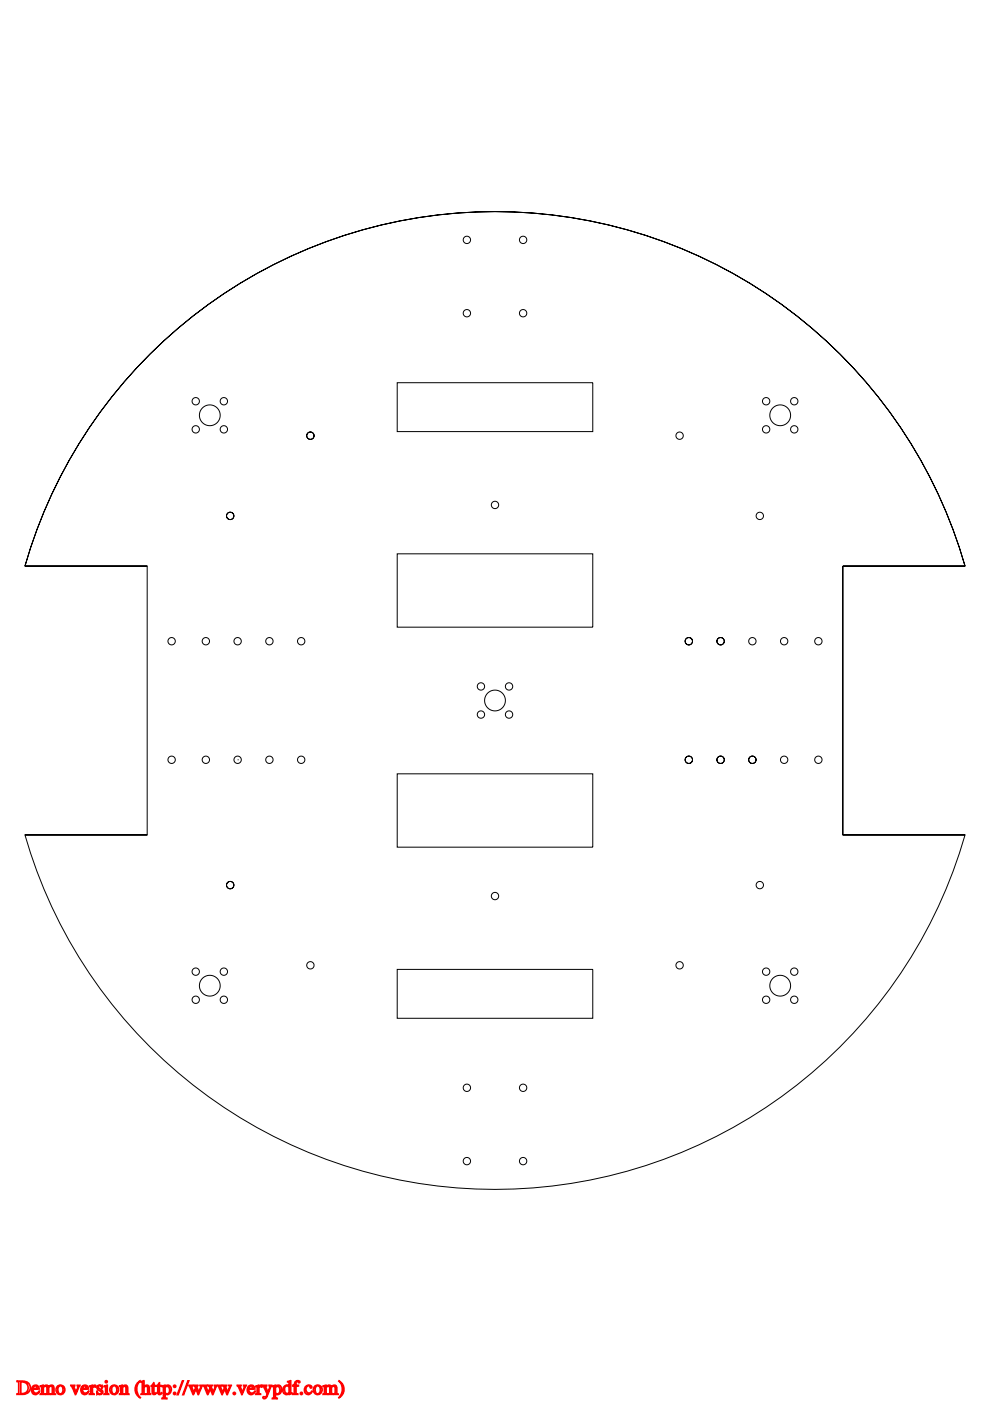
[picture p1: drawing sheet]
<svg xmlns="http://www.w3.org/2000/svg" width="210mm" height="297mm" viewBox="0 0 210 297" stroke-linecap="round" stroke-linejoin="round" font-family="sans-serif">
<g fill="none" stroke="#000" stroke-width=".21">
<path d="M31.8 75.1a103.7 103.7 0 0 1 172.8 44.9h-25.9v57h25.9a103.7 103.7 0 0 1-99.6 75.2 103.7 103.7 0 0 1-99.7-75.2h25.9v-57h-25.9a103.6 103.6 0 0 1 26.5-44.9zM84.2 81.1h41.5v10.4h-41.5zM84.2 117.4h41.5v15.6h-41.5zM31.2 120h-25.9a103.7 103.7 0 0 1 99.7-75.1 103.7 103.7 0 0 1 99.6 75.1h-25.9M178.7 120v57h25.9M5.3 177h25.9M50.4 161.1h.1M84.2 164.1h41.5v15.5h-41.5zM84.2 205.5h41.5v10.4h-41.5z"/>
<circle cx="99" cy="50.9" r=".78"/>
<circle cx="110.9" cy="50.9" r=".78"/>
<circle cx="99" cy="66.4" r=".78"/>
<circle cx="110.9" cy="66.4" r=".78"/>
<circle cx="41.5" cy="85.1" r=".78"/>
<circle cx="41.5" cy="91" r=".78"/>
<circle cx="44.5" cy="88.1" r="2.2"/>
<circle cx="47.5" cy="85.1" r=".78"/>
<circle cx="47.5" cy="91" r=".78"/>
<circle cx="65.8" cy="92.4" r=".78"/>
<circle cx="144.1" cy="92.4" r=".78"/>
<circle cx="162.4" cy="85.1" r=".78"/>
<circle cx="162.4" cy="91" r=".78"/>
<circle cx="165.4" cy="88.1" r="2.2"/>
<circle cx="168.4" cy="85.1" r=".78"/>
<circle cx="168.4" cy="91" r=".78"/>
<circle cx="48.8" cy="109.4" r=".78"/>
<circle cx="105" cy="107.1" r=".78"/>
<circle cx="161.1" cy="109.4" r=".78"/>
<circle cx="36.4" cy="136" r=".78"/>
<circle cx="43.6" cy="136" r=".78"/>
<circle cx="50.4" cy="136" r=".78"/>
<circle cx="57.1" cy="136" r=".78"/>
<circle cx="63.9" cy="136" r=".78"/>
<circle cx="146" cy="136" r=".78"/>
<circle cx="152.8" cy="136" r=".78"/>
<circle cx="159.5" cy="136" r=".78"/>
<circle cx="166.3" cy="136" r=".78"/>
<circle cx="173.5" cy="136" r=".78"/>
<circle cx="102" cy="151.5" r=".78"/>
<circle cx="102" cy="145.5" r=".78"/>
<circle cx="105" cy="148.5" r="2.2"/>
<circle cx="107.9" cy="151.5" r=".78"/>
<circle cx="107.9" cy="145.5" r=".78"/>
<circle cx="36.4" cy="161.1" r=".78"/>
<circle cx="43.6" cy="161.1" r=".78"/>
<circle cx="50.4" cy="161.1" r=".78"/>
<circle cx="57.1" cy="161.1" r=".78"/>
<circle cx="63.9" cy="161.1" r=".78"/>
<circle cx="146" cy="161.1" r=".78"/>
<circle cx="152.8" cy="161.1" r=".78"/>
<circle cx="159.5" cy="161.1" r=".78"/>
<circle cx="166.3" cy="161.1" r=".78"/>
<circle cx="173.5" cy="161.1" r=".78"/>
<circle cx="48.8" cy="187.7" r=".78"/>
<circle cx="105" cy="190" r=".78"/>
<circle cx="161.1" cy="187.7" r=".78"/>
<circle cx="41.5" cy="212" r=".78"/>
<circle cx="41.5" cy="206" r=".78"/>
<circle cx="44.5" cy="209" r="2.2"/>
<circle cx="47.5" cy="212" r=".78"/>
<circle cx="47.5" cy="206" r=".78"/>
<circle cx="65.8" cy="204.7" r=".78"/>
<circle cx="144.1" cy="204.7" r=".78"/>
<circle cx="162.4" cy="212" r=".78"/>
<circle cx="162.4" cy="206" r=".78"/>
<circle cx="165.4" cy="209" r="2.2"/>
<circle cx="168.4" cy="212" r=".78"/>
<circle cx="168.4" cy="206" r=".78"/>
<circle cx="99" cy="230.6" r=".78"/>
<circle cx="110.9" cy="230.6" r=".78"/>
<circle cx="99" cy="246.2" r=".78"/>
<circle cx="110.9" cy="246.2" r=".78"/>
</g>
<text font-size="4.2" fill="#f00" x="3.5" y="295.6">Demo version (http://www.verypdf.com)</text>
</svg>
